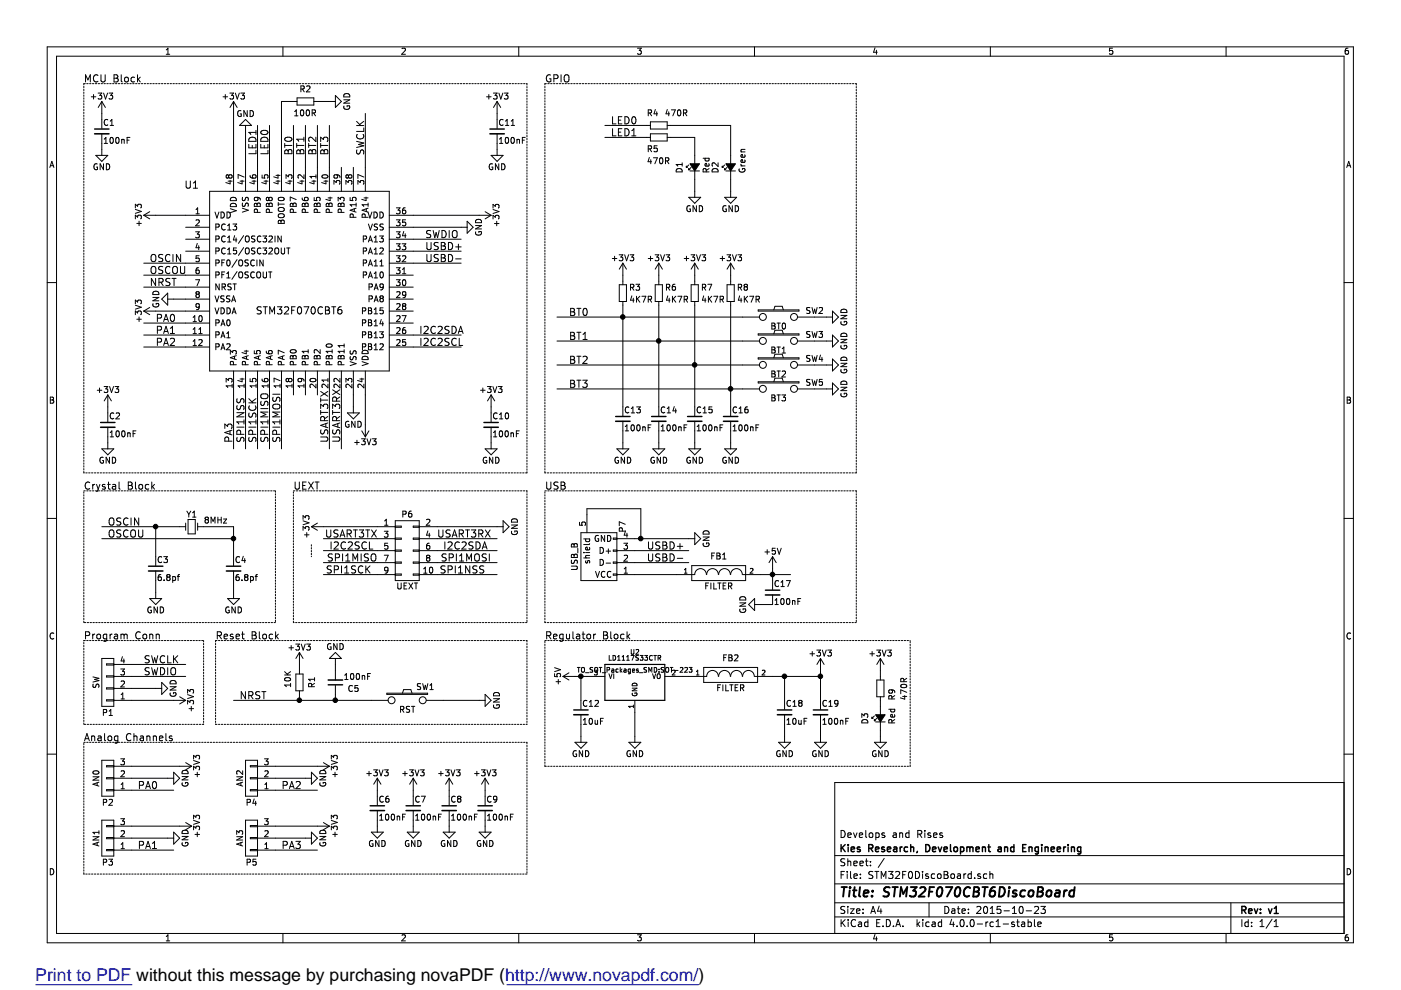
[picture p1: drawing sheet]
EESchema Schematic File Version 2
LIBS:power
LIBS:device
LIBS:transistors
LIBS:conn
LIBS:linear
LIBS:regul
LIBS:74xx
LIBS:cmos4000
LIBS:adc-dac
LIBS:memory
LIBS:xilinx
LIBS:microcontrollers
LIBS:dsp
LIBS:microchip
LIBS:analog_switches
LIBS:motorola
LIBS:texas
LIBS:intel
LIBS:audio
LIBS:interface
LIBS:digital-audio
LIBS:philips
LIBS:display
LIBS:cypress
LIBS:siliconi
LIBS:opto
LIBS:atmel
LIBS:contrib
LIBS:valves
LIBS:Crystal
LIBS:IC_Microcontrollers
LIBS:STM32F0DiscoBoard-cache
EELAYER 25 0
EELAYER END
$Descr A4 11693 8268
encoding utf-8
Sheet 1 1
Title "STM32F070CBT6DiscoBoard"
Date "2015-10-23"
Rev "v1"
Comp "Kies Research, Development and Engineering"
Comment1 "Develops and Rises"
Comment2 ""
Comment3 ""
Comment4 ""
$EndDescr
$Comp
L STM32F070CBT6 U1
U 1 1
P 1750 1600
F 0 "U1" H 1600 1650 60  0000 C CNN
F 1 "STM32F070CBT6" H 2500 600 60  0000 C CNN
F 2 "Housings_QFP:LQFP-48_7x7mm_Pitch0.5mm" H 1750 1600 60  0001 C CNN
F 3 "" H 1750 1600 60  0000 C CNN
	1    1750 1600
	1    0    0    -1  
$EndComp
$Comp
L GND #PWR01
U 1 1
P 2950 3400
F 0 "#PWR01" H 2950 3150 50  0001 C CNN
F 1 "GND" H 2950 3250 50  0000 C CNN
F 2 "" H 2950 3400 60  0000 C CNN
F 3 "" H 2950 3400 60  0000 C CNN
	1    2950 3400
	1    0    0    -1  
$EndComp
$Comp
L GND #PWR02
U 1 1
P 1450 2500
F 0 "#PWR02" H 1450 2250 50  0001 C CNN
F 1 "GND" H 1450 2350 50  0000 C CNN
F 2 "" H 1450 2500 60  0000 C CNN
F 3 "" H 1450 2500 60  0000 C CNN
	1    1450 2500
	0    1    1    0   
$EndComp
$Comp
L GND #PWR03
U 1 1
P 2050 1100
F 0 "#PWR03" H 2050 850 50  0001 C CNN
F 1 "GND" H 2050 950 50  0000 C CNN
F 2 "" H 2050 1100 60  0000 C CNN
F 3 "" H 2050 1100 60  0000 C CNN
	1    2050 1100
	-1   0    0    1   
$EndComp
$Comp
L GND #PWR04
U 1 1
P 3850 1900
F 0 "#PWR04" H 3850 1650 50  0001 C CNN
F 1 "GND" H 3850 1750 50  0000 C CNN
F 2 "" H 3850 1900 60  0000 C CNN
F 3 "" H 3850 1900 60  0000 C CNN
	1    3850 1900
	0    -1   -1   0   
$EndComp
$Comp
L +3V3 #PWR05
U 1 1
P 4000 1800
F 0 "#PWR05" H 4000 1650 50  0001 C CNN
F 1 "+3V3" H 4000 1940 50  0000 C CNN
F 2 "" H 4000 1800 60  0000 C CNN
F 3 "" H 4000 1800 60  0000 C CNN
	1    4000 1800
	0    1    1    0   
$EndComp
$Comp
L +3V3 #PWR06
U 1 1
P 1950 950
F 0 "#PWR06" H 1950 800 50  0001 C CNN
F 1 "+3V3" H 1950 1090 50  0000 C CNN
F 2 "" H 1950 950 60  0000 C CNN
F 3 "" H 1950 950 60  0000 C CNN
	1    1950 950 
	1    0    0    -1  
$EndComp
$Comp
L +3V3 #PWR07
U 1 1
P 1300 2600
F 0 "#PWR07" H 1300 2450 50  0001 C CNN
F 1 "+3V3" H 1300 2740 50  0000 C CNN
F 2 "" H 1300 2600 60  0000 C CNN
F 3 "" H 1300 2600 60  0000 C CNN
	1    1300 2600
	0    -1   -1   0   
$EndComp
$Comp
L +3V3 #PWR08
U 1 1
P 3050 3550
F 0 "#PWR08" H 3050 3400 50  0001 C CNN
F 1 "+3V3" H 3050 3690 50  0000 C CNN
F 2 "" H 3050 3550 60  0000 C CNN
F 3 "" H 3050 3550 60  0000 C CNN
	1    3050 3550
	-1   0    0    1   
$EndComp
$Comp
L +3V3 #PWR09
U 1 1
P 1300 1800
F 0 "#PWR09" H 1300 1650 50  0001 C CNN
F 1 "+3V3" H 1300 1940 50  0000 C CNN
F 2 "" H 1300 1800 60  0000 C CNN
F 3 "" H 1300 1800 60  0000 C CNN
	1    1300 1800
	0    -1   -1   0   
$EndComp
Text Notes 700  700  0    60   ~ 0
MCU Block
Text Label 3550 2200 0    60   ~ 0
USBD-
Text Label 3550 2100 0    60   ~ 0
USBD+
Text Label 1250 2200 0    60   ~ 0
OSCIN
Text Label 1250 2300 0    60   ~ 0
OSCOU
Text Label 900  4400 0    60   ~ 0
OSCIN
Text Label 900  4500 0    60   ~ 0
OSCOU
$Comp
L C_Small C3
U 1 1
P 1300 4750
F 0 "C3" H 1310 4820 50  0000 L CNN
F 1 "6.8pf" H 1310 4670 50  0000 L CNN
F 2 "Capacitors_SMD:C_0603" H 1300 4750 60  0001 C CNN
F 3 "" H 1300 4750 60  0000 C CNN
	1    1300 4750
	1    0    0    -1  
$EndComp
$Comp
L C_Small C4
U 1 1
P 1950 4750
F 0 "C4" H 1960 4820 50  0000 L CNN
F 1 "6.8pf" H 1960 4670 50  0000 L CNN
F 2 "Capacitors_SMD:C_0603" H 1950 4750 60  0001 C CNN
F 3 "" H 1950 4750 60  0000 C CNN
	1    1950 4750
	1    0    0    -1  
$EndComp
$Comp
L GND #PWR010
U 1 1
P 1300 4950
F 0 "#PWR010" H 1300 4700 50  0001 C CNN
F 1 "GND" H 1300 4800 50  0000 C CNN
F 2 "" H 1300 4950 60  0000 C CNN
F 3 "" H 1300 4950 60  0000 C CNN
	1    1300 4950
	1    0    0    -1  
$EndComp
$Comp
L GND #PWR011
U 1 1
P 1950 4950
F 0 "#PWR011" H 1950 4700 50  0001 C CNN
F 1 "GND" H 1950 4800 50  0000 C CNN
F 2 "" H 1950 4950 60  0000 C CNN
F 3 "" H 1950 4950 60  0000 C CNN
	1    1950 4950
	1    0    0    -1  
$EndComp
Text Notes 700  4100 0    60   ~ 0
Crystal Block
$Comp
L R_Small R2
U 1 1
P 2550 850
F 0 "R2" V 2450 800 50  0000 L CNN
F 1 "100R" V 2650 750 50  0000 L CNN
F 2 "Resistors_SMD:R_0603" H 2550 850 60  0001 C CNN
F 3 "" H 2550 850 60  0000 C CNN
	1    2550 850 
	0    1    1    0   
$EndComp
$Comp
L GND #PWR012
U 1 1
P 2750 850
F 0 "#PWR012" H 2750 600 50  0001 C CNN
F 1 "GND" H 2750 700 50  0000 C CNN
F 2 "" H 2750 850 60  0000 C CNN
F 3 "" H 2750 850 60  0000 C CNN
	1    2750 850 
	0    -1   -1   0   
$EndComp
Text Label 3550 2000 0    60   ~ 0
SWDIO
Text Label 3050 1300 1    60   ~ 0
SWCLK
$Comp
L CONN_02X05 P6
U 1 1
P 3400 4600
F 0 "P6" H 3400 4900 50  0000 C CNN
F 1 "UEXT" H 3400 4300 50  0000 C CNN
F 2 "Pin_Headers:Pin_Header_Straight_2x05" H 3400 3400 60  0001 C CNN
F 3 "" H 3400 3400 60  0000 C CNN
	1    3400 4600
	1    0    0    -1  
$EndComp
$Comp
L +3V3 #PWR013
U 1 1
P 2700 4400
F 0 "#PWR013" H 2700 4250 50  0001 C CNN
F 1 "+3V3" H 2700 4540 50  0000 C CNN
F 2 "" H 2700 4400 60  0000 C CNN
F 3 "" H 2700 4400 60  0000 C CNN
	1    2700 4400
	0    -1   -1   0   
$EndComp
Text Notes 2450 4100 0    60   ~ 0
UEXT
$Comp
L GND #PWR014
U 1 1
P 4150 4400
F 0 "#PWR014" H 4150 4150 50  0001 C CNN
F 1 "GND" H 4150 4250 50  0000 C CNN
F 2 "" H 4150 4400 60  0000 C CNN
F 3 "" H 4150 4400 60  0000 C CNN
	1    4150 4400
	0    -1   -1   0   
$EndComp
Text Notes 700  5350 0    60   ~ 0
Program Conn
$Comp
L CONN_01X04 P1
U 1 1
P 900 5700
F 0 "P1" H 900 5950 50  0000 C CNN
F 1 "SW" V 1000 5700 50  0000 C CNN
F 2 "Pin_Headers:Pin_Header_Straight_1x04" H 900 5700 60  0001 C CNN
F 3 "" H 900 5700 60  0000 C CNN
	1    900  5700
	-1   0    0    1   
$EndComp
$Comp
L GND #PWR015
U 1 1
P 1300 5750
F 0 "#PWR015" H 1300 5500 50  0001 C CNN
F 1 "GND" H 1300 5600 50  0000 C CNN
F 2 "" H 1300 5750 60  0000 C CNN
F 3 "" H 1300 5750 60  0000 C CNN
	1    1300 5750
	0    -1   -1   0   
$EndComp
$Comp
L +3V3 #PWR016
U 1 1
P 1450 5850
F 0 "#PWR016" H 1450 5700 50  0001 C CNN
F 1 "+3V3" H 1450 5990 50  0000 C CNN
F 2 "" H 1450 5850 60  0000 C CNN
F 3 "" H 1450 5850 60  0000 C CNN
	1    1450 5850
	0    1    1    0   
$EndComp
Text Label 1200 5650 0    60   ~ 0
SWDIO
Text Label 1200 5550 0    60   ~ 0
SWCLK
Text Label 3500 2800 0    60   ~ 0
I2C2SDA
Text Label 3500 2900 0    60   ~ 0
I2C2SCL
Text Label 2850 3700 1    60   ~ 0
USART3RX
Text Label 2750 3700 1    60   ~ 0
USART3TX
Text Label 2350 3700 1    60   ~ 0
SPI1MOSI
Text Label 2250 3700 1    60   ~ 0
SPI1MISO
Text Label 2150 3700 1    60   ~ 0
SPI1SCK
Text Label 2050 3700 1    60   ~ 0
SPI1NSS
Text Label 3150 4500 2    60   ~ 0
USART3TX
Text Label 4100 4500 2    60   ~ 0
USART3RX
Text Label 2750 4600 0    60   ~ 0
I2C2SCL
Text Label 3700 4600 0    60   ~ 0
I2C2SDA
Text Label 3150 4700 2    60   ~ 0
SPI1MISO
Text Label 4100 4700 2    60   ~ 0
SPI1MOSI
Text Label 3100 4800 2    60   ~ 0
SPI1SCK
Text Label 4050 4800 2    60   ~ 0
SPI1NSS
Text Label 1250 2400 0    60   ~ 0
NRST
Text Notes 1800 5350 0    60   ~ 0
Reset Block
$Comp
L R_Small R1
U 1 1
P 2500 5700
F 0 "R1" V 2400 5650 50  0000 L CNN
F 1 "10K" V 2600 5600 50  0000 L CNN
F 2 "Resistors_SMD:R_0603" H 2500 5700 60  0001 C CNN
F 3 "" H 2500 5700 60  0000 C CNN
	1    2500 5700
	-1   0    0    1   
$EndComp
$Comp
L +3V3 #PWR017
U 1 1
P 2500 5550
F 0 "#PWR017" H 2500 5400 50  0001 C CNN
F 1 "+3V3" H 2500 5690 50  0000 C CNN
F 2 "" H 2500 5550 60  0000 C CNN
F 3 "" H 2500 5550 60  0000 C CNN
	1    2500 5550
	1    0    0    -1  
$EndComp
$Comp
L C_Small C5
U 1 1
P 2800 5700
F 0 "C5" H 2600 5750 50  0000 L CNN
F 1 "100nF" H 2500 5650 50  0000 L CNN
F 2 "Capacitors_SMD:C_0603" H 2800 5700 60  0001 C CNN
F 3 "" H 2800 5700 60  0000 C CNN
	1    2800 5700
	-1   0    0    1   
$EndComp
$Comp
L GND #PWR018
U 1 1
P 2800 5550
F 0 "#PWR018" H 2800 5300 50  0001 C CNN
F 1 "GND" H 2800 5400 50  0000 C CNN
F 2 "" H 2800 5550 60  0000 C CNN
F 3 "" H 2800 5550 60  0000 C CNN
	1    2800 5550
	-1   0    0    1   
$EndComp
$Comp
L SW_PUSH SW1
U 1 1
P 3400 5850
F 0 "SW1" H 3550 5960 50  0000 C CNN
F 1 "RST" H 3400 5770 50  0000 C CNN
F 2 "Buttons_Switches_SMD:SW_SPST_EVQP7C" H 3400 5850 60  0001 C CNN
F 3 "" H 3400 5850 60  0000 C CNN
	1    3400 5850
	1    0    0    -1  
$EndComp
$Comp
L GND #PWR019
U 1 1
P 4000 5850
F 0 "#PWR019" H 4000 5600 50  0001 C CNN
F 1 "GND" H 4000 5700 50  0000 C CNN
F 2 "" H 4000 5850 60  0000 C CNN
F 3 "" H 4000 5850 60  0000 C CNN
	1    4000 5850
	0    -1   -1   0   
$EndComp
Text Label 1300 2700 0    60   ~ 0
PA0
Text Label 1300 2800 0    60   ~ 0
PA1
Text Label 1300 2900 0    60   ~ 0
PA2
Text Label 1950 3700 1    60   ~ 0
PA3
Text Notes 700  6200 0    60   ~ 0
Analog Channels
$Comp
L CONN_01X03 P2
U 1 1
P 900 6500
F 0 "P2" H 900 6700 50  0000 C CNN
F 1 "AN0" V 1000 6500 50  0000 C CNN
F 2 "Pin_Headers:Pin_Header_Straight_1x03" H 900 6500 60  0001 C CNN
F 3 "" H 900 6500 60  0000 C CNN
	1    900  6500
	-1   0    0    1   
$EndComp
$Comp
L CONN_01X03 P3
U 1 1
P 900 7000
F 0 "P3" H 900 7200 50  0000 C CNN
F 1 "AN1" V 1000 7000 50  0000 C CNN
F 2 "Pin_Headers:Pin_Header_Straight_1x03" H 900 7000 60  0001 C CNN
F 3 "" H 900 7000 60  0000 C CNN
	1    900  7000
	-1   0    0    1   
$EndComp
$Comp
L CONN_01X03 P4
U 1 1
P 2100 6500
F 0 "P4" H 2100 6700 50  0000 C CNN
F 1 "AN2" V 2200 6500 50  0000 C CNN
F 2 "Pin_Headers:Pin_Header_Straight_1x03" H 2100 6500 60  0001 C CNN
F 3 "" H 2100 6500 60  0000 C CNN
	1    2100 6500
	-1   0    0    1   
$EndComp
$Comp
L CONN_01X03 P5
U 1 1
P 2100 7000
F 0 "P5" H 2100 7200 50  0000 C CNN
F 1 "AN3" V 2200 7000 50  0000 C CNN
F 2 "Pin_Headers:Pin_Header_Straight_1x03" H 2100 7000 60  0001 C CNN
F 3 "" H 2100 7000 60  0000 C CNN
	1    2100 7000
	-1   0    0    1   
$EndComp
$Comp
L GND #PWR020
U 1 1
P 1400 6500
F 0 "#PWR020" H 1400 6250 50  0001 C CNN
F 1 "GND" H 1400 6350 50  0000 C CNN
F 2 "" H 1400 6500 60  0000 C CNN
F 3 "" H 1400 6500 60  0000 C CNN
	1    1400 6500
	0    -1   -1   0   
$EndComp
$Comp
L GND #PWR021
U 1 1
P 1400 7000
F 0 "#PWR021" H 1400 6750 50  0001 C CNN
F 1 "GND" H 1400 6850 50  0000 C CNN
F 2 "" H 1400 7000 60  0000 C CNN
F 3 "" H 1400 7000 60  0000 C CNN
	1    1400 7000
	0    -1   -1   0   
$EndComp
$Comp
L GND #PWR022
U 1 1
P 2550 6500
F 0 "#PWR022" H 2550 6250 50  0001 C CNN
F 1 "GND" H 2550 6350 50  0000 C CNN
F 2 "" H 2550 6500 60  0000 C CNN
F 3 "" H 2550 6500 60  0000 C CNN
	1    2550 6500
	0    -1   -1   0   
$EndComp
$Comp
L GND #PWR023
U 1 1
P 2550 7000
F 0 "#PWR023" H 2550 6750 50  0001 C CNN
F 1 "GND" H 2550 6850 50  0000 C CNN
F 2 "" H 2550 7000 60  0000 C CNN
F 3 "" H 2550 7000 60  0000 C CNN
	1    2550 7000
	0    -1   -1   0   
$EndComp
$Comp
L +3V3 #PWR024
U 1 1
P 1500 6400
F 0 "#PWR024" H 1500 6250 50  0001 C CNN
F 1 "+3V3" H 1500 6540 50  0000 C CNN
F 2 "" H 1500 6400 60  0000 C CNN
F 3 "" H 1500 6400 60  0000 C CNN
	1    1500 6400
	0    1    1    0   
$EndComp
$Comp
L +3V3 #PWR025
U 1 1
P 2650 6400
F 0 "#PWR025" H 2650 6250 50  0001 C CNN
F 1 "+3V3" H 2650 6540 50  0000 C CNN
F 2 "" H 2650 6400 60  0000 C CNN
F 3 "" H 2650 6400 60  0000 C CNN
	1    2650 6400
	0    1    1    0   
$EndComp
$Comp
L +3V3 #PWR026
U 1 1
P 1500 6900
F 0 "#PWR026" H 1500 6750 50  0001 C CNN
F 1 "+3V3" H 1500 7040 50  0000 C CNN
F 2 "" H 1500 6900 60  0000 C CNN
F 3 "" H 1500 6900 60  0000 C CNN
	1    1500 6900
	0    1    1    0   
$EndComp
$Comp
L +3V3 #PWR027
U 1 1
P 2650 6900
F 0 "#PWR027" H 2650 6750 50  0001 C CNN
F 1 "+3V3" H 2650 7040 50  0000 C CNN
F 2 "" H 2650 6900 60  0000 C CNN
F 3 "" H 2650 6900 60  0000 C CNN
	1    2650 6900
	0    1    1    0   
$EndComp
Text Label 1150 6600 0    60   ~ 0
PA0
Text Label 1150 7100 0    60   ~ 0
PA1
Text Label 2350 6600 0    60   ~ 0
PA2
Text Label 2350 7100 0    60   ~ 0
PA3
$Comp
L +3V3 #PWR028
U 1 1
P 3150 6600
F 0 "#PWR028" H 3150 6450 50  0001 C CNN
F 1 "+3V3" H 3150 6740 50  0000 C CNN
F 2 "" H 3150 6600 60  0000 C CNN
F 3 "" H 3150 6600 60  0000 C CNN
	1    3150 6600
	1    0    0    -1  
$EndComp
$Comp
L GND #PWR029
U 1 1
P 3150 6900
F 0 "#PWR029" H 3150 6650 50  0001 C CNN
F 1 "GND" H 3150 6750 50  0000 C CNN
F 2 "" H 3150 6900 60  0000 C CNN
F 3 "" H 3150 6900 60  0000 C CNN
	1    3150 6900
	1    0    0    -1  
$EndComp
$Comp
L C_Small C6
U 1 1
P 3150 6750
F 0 "C6" H 3160 6820 50  0000 L CNN
F 1 "100nF" H 3160 6670 50  0000 L CNN
F 2 "Capacitors_SMD:C_0603" H 3150 6750 60  0001 C CNN
F 3 "" H 3150 6750 60  0000 C CNN
	1    3150 6750
	1    0    0    -1  
$EndComp
$Comp
L +3V3 #PWR030
U 1 1
P 3450 6600
F 0 "#PWR030" H 3450 6450 50  0001 C CNN
F 1 "+3V3" H 3450 6740 50  0000 C CNN
F 2 "" H 3450 6600 60  0000 C CNN
F 3 "" H 3450 6600 60  0000 C CNN
	1    3450 6600
	1    0    0    -1  
$EndComp
$Comp
L GND #PWR031
U 1 1
P 3450 6900
F 0 "#PWR031" H 3450 6650 50  0001 C CNN
F 1 "GND" H 3450 6750 50  0000 C CNN
F 2 "" H 3450 6900 60  0000 C CNN
F 3 "" H 3450 6900 60  0000 C CNN
	1    3450 6900
	1    0    0    -1  
$EndComp
$Comp
L C_Small C7
U 1 1
P 3450 6750
F 0 "C7" H 3460 6820 50  0000 L CNN
F 1 "100nF" H 3460 6670 50  0000 L CNN
F 2 "Capacitors_SMD:C_0603" H 3450 6750 60  0001 C CNN
F 3 "" H 3450 6750 60  0000 C CNN
	1    3450 6750
	1    0    0    -1  
$EndComp
$Comp
L +3V3 #PWR032
U 1 1
P 3750 6600
F 0 "#PWR032" H 3750 6450 50  0001 C CNN
F 1 "+3V3" H 3750 6740 50  0000 C CNN
F 2 "" H 3750 6600 60  0000 C CNN
F 3 "" H 3750 6600 60  0000 C CNN
	1    3750 6600
	1    0    0    -1  
$EndComp
$Comp
L GND #PWR033
U 1 1
P 3750 6900
F 0 "#PWR033" H 3750 6650 50  0001 C CNN
F 1 "GND" H 3750 6750 50  0000 C CNN
F 2 "" H 3750 6900 60  0000 C CNN
F 3 "" H 3750 6900 60  0000 C CNN
	1    3750 6900
	1    0    0    -1  
$EndComp
$Comp
L C_Small C8
U 1 1
P 3750 6750
F 0 "C8" H 3760 6820 50  0000 L CNN
F 1 "100nF" H 3760 6670 50  0000 L CNN
F 2 "Capacitors_SMD:C_0603" H 3750 6750 60  0001 C CNN
F 3 "" H 3750 6750 60  0000 C CNN
	1    3750 6750
	1    0    0    -1  
$EndComp
$Comp
L +3V3 #PWR034
U 1 1
P 4050 6600
F 0 "#PWR034" H 4050 6450 50  0001 C CNN
F 1 "+3V3" H 4050 6740 50  0000 C CNN
F 2 "" H 4050 6600 60  0000 C CNN
F 3 "" H 4050 6600 60  0000 C CNN
	1    4050 6600
	1    0    0    -1  
$EndComp
$Comp
L GND #PWR035
U 1 1
P 4050 6900
F 0 "#PWR035" H 4050 6650 50  0001 C CNN
F 1 "GND" H 4050 6750 50  0000 C CNN
F 2 "" H 4050 6900 60  0000 C CNN
F 3 "" H 4050 6900 60  0000 C CNN
	1    4050 6900
	1    0    0    -1  
$EndComp
$Comp
L C_Small C9
U 1 1
P 4050 6750
F 0 "C9" H 4060 6820 50  0000 L CNN
F 1 "100nF" H 4060 6670 50  0000 L CNN
F 2 "Capacitors_SMD:C_0603" H 4050 6750 60  0001 C CNN
F 3 "" H 4050 6750 60  0000 C CNN
	1    4050 6750
	1    0    0    -1  
$EndComp
$Comp
L +3V3 #PWR036
U 1 1
P 4100 3400
F 0 "#PWR036" H 4100 3250 50  0001 C CNN
F 1 "+3V3" H 4100 3540 50  0000 C CNN
F 2 "" H 4100 3400 60  0000 C CNN
F 3 "" H 4100 3400 60  0000 C CNN
	1    4100 3400
	1    0    0    -1  
$EndComp
$Comp
L GND #PWR037
U 1 1
P 4100 3700
F 0 "#PWR037" H 4100 3450 50  0001 C CNN
F 1 "GND" H 4100 3550 50  0000 C CNN
F 2 "" H 4100 3700 60  0000 C CNN
F 3 "" H 4100 3700 60  0000 C CNN
	1    4100 3700
	1    0    0    -1  
$EndComp
$Comp
L C_Small C10
U 1 1
P 4100 3550
F 0 "C10" H 4110 3620 50  0000 L CNN
F 1 "100nF" H 4110 3470 50  0000 L CNN
F 2 "Capacitors_SMD:C_0603" H 4100 3550 60  0001 C CNN
F 3 "" H 4100 3550 60  0000 C CNN
	1    4100 3550
	1    0    0    -1  
$EndComp
$Comp
L +3V3 #PWR038
U 1 1
P 900 3400
F 0 "#PWR038" H 900 3250 50  0001 C CNN
F 1 "+3V3" H 900 3540 50  0000 C CNN
F 2 "" H 900 3400 60  0000 C CNN
F 3 "" H 900 3400 60  0000 C CNN
	1    900  3400
	1    0    0    -1  
$EndComp
$Comp
L GND #PWR039
U 1 1
P 900 3700
F 0 "#PWR039" H 900 3450 50  0001 C CNN
F 1 "GND" H 900 3550 50  0000 C CNN
F 2 "" H 900 3700 60  0000 C CNN
F 3 "" H 900 3700 60  0000 C CNN
	1    900  3700
	1    0    0    -1  
$EndComp
$Comp
L C_Small C2
U 1 1
P 900 3550
F 0 "C2" H 910 3620 50  0000 L CNN
F 1 "100nF" H 910 3470 50  0000 L CNN
F 2 "Capacitors_SMD:C_0603" H 900 3550 60  0001 C CNN
F 3 "" H 900 3550 60  0000 C CNN
	1    900  3550
	1    0    0    -1  
$EndComp
$Comp
L +3V3 #PWR040
U 1 1
P 850 950
F 0 "#PWR040" H 850 800 50  0001 C CNN
F 1 "+3V3" H 850 1090 50  0000 C CNN
F 2 "" H 850 950 60  0000 C CNN
F 3 "" H 850 950 60  0000 C CNN
	1    850  950 
	1    0    0    -1  
$EndComp
$Comp
L GND #PWR041
U 1 1
P 850 1250
F 0 "#PWR041" H 850 1000 50  0001 C CNN
F 1 "GND" H 850 1100 50  0000 C CNN
F 2 "" H 850 1250 60  0000 C CNN
F 3 "" H 850 1250 60  0000 C CNN
	1    850  1250
	1    0    0    -1  
$EndComp
$Comp
L C_Small C1
U 1 1
P 850 1100
F 0 "C1" H 860 1170 50  0000 L CNN
F 1 "100nF" H 860 1020 50  0000 L CNN
F 2 "Capacitors_SMD:C_0603" H 850 1100 60  0001 C CNN
F 3 "" H 850 1100 60  0000 C CNN
	1    850  1100
	1    0    0    -1  
$EndComp
$Comp
L +3V3 #PWR042
U 1 1
P 4150 950
F 0 "#PWR042" H 4150 800 50  0001 C CNN
F 1 "+3V3" H 4150 1090 50  0000 C CNN
F 2 "" H 4150 950 60  0000 C CNN
F 3 "" H 4150 950 60  0000 C CNN
	1    4150 950 
	1    0    0    -1  
$EndComp
$Comp
L GND #PWR043
U 1 1
P 4150 1250
F 0 "#PWR043" H 4150 1000 50  0001 C CNN
F 1 "GND" H 4150 1100 50  0000 C CNN
F 2 "" H 4150 1250 60  0000 C CNN
F 3 "" H 4150 1250 60  0000 C CNN
	1    4150 1250
	1    0    0    -1  
$EndComp
$Comp
L C_Small C11
U 1 1
P 4150 1100
F 0 "C11" H 4160 1170 50  0000 L CNN
F 1 "100nF" H 4160 1020 50  0000 L CNN
F 2 "Capacitors_SMD:C_0603" H 4150 1100 60  0001 C CNN
F 3 "" H 4150 1100 60  0000 C CNN
	1    4150 1100
	1    0    0    -1  
$EndComp
Text Label 2250 1300 1    60   ~ 0
LED0
Text Label 2150 1300 1    60   ~ 0
LED1
Text Label 2450 1300 1    60   ~ 0
BT0
Text Label 2550 1300 1    60   ~ 0
BT1
Text Label 2650 1300 1    60   ~ 0
BT2
Text Label 2750 1300 1    60   ~ 0
BT3
Text Notes 4550 700  0    60   ~ 0
GPIO
Text Label 5100 1050 0    60   ~ 0
LED0
Text Label 5100 1150 0    60   ~ 0
LED1
$Comp
L R_Small R4
U 1 1
P 5500 1050
F 0 "R4" V 5400 950 50  0000 L CNN
F 1 "470R" V 5400 1100 50  0000 L CNN
F 2 "Resistors_SMD:R_0603" H 5500 1050 60  0001 C CNN
F 3 "" H 5500 1050 60  0000 C CNN
	1    5500 1050
	0    1    1    0   
$EndComp
$Comp
L R_Small R5
U 1 1
P 5500 1150
F 0 "R5" V 5600 1050 50  0000 L CNN
F 1 "470R" V 5700 1050 50  0000 L CNN
F 2 "Resistors_SMD:R_0603" H 5500 1150 60  0001 C CNN
F 3 "" H 5500 1150 60  0000 C CNN
	1    5500 1150
	0    1    1    0   
$EndComp
Wire Wire Line
	3450 1900 3850 1900
Wire Wire Line
	2050 1100 2050 1400
Wire Wire Line
	1450 2500 1550 2500
Wire Wire Line
	2950 3400 2950 3300
Wire Wire Line
	1300 1800 1550 1800
Wire Wire Line
	1950 950  1950 1400
Wire Wire Line
	3450 1800 4000 1800
Wire Wire Line
	3050 3300 3050 3550
Wire Wire Line
	3450 2200 3850 2200
Wire Wire Line
	3450 2100 3850 2100
Wire Wire Line
	1550 2200 1200 2200
Wire Wire Line
	1550 2300 1200 2300
Wire Wire Line
	1300 2600 1550 2600
Wire Wire Line
	850  4400 1500 4400
Wire Wire Line
	850  4500 1950 4500
Wire Wire Line
	1300 4650 1300 4400
Connection ~ 1300 4400
Wire Wire Line
	1950 4400 1950 4650
Wire Wire Line
	1700 4400 1950 4400
Connection ~ 1950 4500
Wire Wire Line
	1300 4850 1300 4950
Wire Wire Line
	1950 4850 1950 4950
Wire Notes Line
	700  4100 2300 4100
Wire Notes Line
	2300 4100 2300 5200
Wire Notes Line
	2300 5200 700  5200
Wire Notes Line
	700  5200 700  4100
Wire Wire Line
	2350 850  2350 1400
Wire Wire Line
	3450 2000 3850 2000
Wire Wire Line
	3050 950  3050 1400
Wire Notes Line
	700  700  4400 700 
Wire Notes Line
	4400 700  4400 3950
Wire Notes Line
	4400 3950 700  3950
Wire Notes Line
	700  3950 700  700 
Wire Wire Line
	2350 850  2450 850 
Wire Wire Line
	2650 850  2750 850 
Wire Notes Line
	2450 4100 4400 4100
Wire Notes Line
	4400 4100 4400 5200
Wire Notes Line
	4400 5200 2450 5200
Wire Notes Line
	2450 5200 2450 4100
Wire Wire Line
	2700 4400 3150 4400
Wire Wire Line
	3650 4400 4150 4400
Wire Wire Line
	3150 4500 2700 4500
Wire Wire Line
	3150 4600 2700 4600
Wire Wire Line
	2700 4700 3150 4700
Wire Wire Line
	3150 4800 2700 4800
Wire Wire Line
	3650 4700 4150 4700
Wire Wire Line
	3650 4600 4150 4600
Wire Wire Line
	3650 4500 4150 4500
Wire Wire Line
	3650 4800 4150 4800
Wire Notes Line
	2600 4550 2600 4650
Wire Notes Line
	700  5350 1700 5350
Wire Notes Line
	1700 5350 1700 6050
Wire Notes Line
	1700 6050 700  6050
Wire Notes Line
	700  6050 700  5350
Wire Wire Line
	1100 5750 1300 5750
Wire Wire Line
	1100 5850 1450 5850
Wire Wire Line
	1100 5650 1550 5650
Wire Wire Line
	1100 5550 1550 5550
Wire Wire Line
	3450 2800 3850 2800
Wire Wire Line
	3450 2900 3850 2900
Wire Wire Line
	2050 3300 2050 3750
Wire Wire Line
	2150 3300 2150 3750
Wire Wire Line
	2250 3300 2250 3750
Wire Wire Line
	2350 3300 2350 3750
Wire Wire Line
	2850 3300 2850 3750
Wire Wire Line
	2750 3300 2750 3750
Wire Wire Line
	1200 2400 1550 2400
Wire Notes Line
	1800 5350 1800 6050
Wire Notes Line
	1800 6050 4400 6050
Wire Notes Line
	1800 5350 4400 5350
Wire Wire Line
	2500 5550 2500 5600
Wire Wire Line
	1950 5850 3100 5850
Wire Wire Line
	2500 5850 2500 5800
Wire Wire Line
	2800 5550 2800 5600
Wire Wire Line
	2800 5850 2800 5800
Connection ~ 2500 5850
Connection ~ 2800 5850
Wire Wire Line
	3700 5850 4000 5850
Wire Notes Line
	4400 5350 4400 6050
Wire Wire Line
	1550 2700 1200 2700
Wire Wire Line
	1550 2800 1200 2800
Wire Wire Line
	1550 2900 1200 2900
Wire Wire Line
	1950 3300 1950 3750
Wire Wire Line
	1100 6400 1500 6400
Wire Wire Line
	2300 6400 2650 6400
Wire Wire Line
	2300 6500 2550 6500
Wire Wire Line
	1100 6500 1400 6500
Wire Wire Line
	1100 7000 1400 7000
Wire Wire Line
	1100 6900 1500 6900
Wire Wire Line
	2300 6900 2650 6900
Wire Wire Line
	2300 7000 2550 7000
Wire Wire Line
	1100 6600 1450 6600
Wire Wire Line
	1100 7100 1450 7100
Wire Wire Line
	2300 6600 2650 6600
Wire Wire Line
	2300 7100 2650 7100
Wire Wire Line
	3150 6600 3150 6650
Wire Wire Line
	3150 6900 3150 6850
Wire Wire Line
	3450 6600 3450 6650
Wire Wire Line
	3450 6900 3450 6850
Wire Wire Line
	3750 6600 3750 6650
Wire Wire Line
	3750 6900 3750 6850
Wire Wire Line
	4050 6600 4050 6650
Wire Wire Line
	4050 6900 4050 6850
Wire Notes Line
	700  6200 4400 6200
Wire Notes Line
	4400 6200 4400 7300
Wire Notes Line
	4400 7300 700  7300
Wire Notes Line
	700  7300 700  6200
Wire Wire Line
	4100 3400 4100 3450
Wire Wire Line
	4100 3700 4100 3650
Wire Wire Line
	900  3400 900  3450
Wire Wire Line
	900  3700 900  3650
Wire Wire Line
	850  950  850  1000
Wire Wire Line
	850  1250 850  1200
Wire Wire Line
	4150 950  4150 1000
Wire Wire Line
	4150 1250 4150 1200
Wire Wire Line
	2150 1400 2150 1050
Wire Wire Line
	2250 1400 2250 1050
Wire Wire Line
	2450 1400 2450 1050
Wire Wire Line
	2550 1400 2550 1050
Wire Wire Line
	2650 1400 2650 1050
Wire Wire Line
	2750 1400 2750 1050
Wire Wire Line
	5050 1050 5400 1050
Wire Wire Line
	5050 1150 5400 1150
$Comp
L Led_Small D1
U 1 1
P 5800 1400
F 0 "D1" H 5750 1525 50  0000 L CNN
F 1 "Red" H 5750 1300 50  0000 L CNN
F 2 "LEDs:LED-0805" V 5800 1400 60  0001 C CNN
F 3 "" V 5800 1400 60  0000 C CNN
	1    5800 1400
	0    -1   -1   0   
$EndComp
$Comp
L Led_Small D2
U 1 1
P 6100 1400
F 0 "D2" H 6050 1525 50  0000 L CNN
F 1 "Green" H 6050 1300 50  0000 L CNN
F 2 "LEDs:LED-0805" V 6100 1400 60  0001 C CNN
F 3 "" V 6100 1400 60  0000 C CNN
	1    6100 1400
	0    -1   -1   0   
$EndComp
Wire Wire Line
	5600 1150 5800 1150
Wire Wire Line
	5800 1150 5800 1300
Wire Wire Line
	5600 1050 6100 1050
Wire Wire Line
	6100 1050 6100 1300
$Comp
L GND #PWR044
U 1 1
P 5800 1600
F 0 "#PWR044" H 5800 1350 50  0001 C CNN
F 1 "GND" H 5800 1450 50  0000 C CNN
F 2 "" H 5800 1600 60  0000 C CNN
F 3 "" H 5800 1600 60  0000 C CNN
	1    5800 1600
	1    0    0    -1  
$EndComp
$Comp
L GND #PWR045
U 1 1
P 6100 1600
F 0 "#PWR045" H 6100 1350 50  0001 C CNN
F 1 "GND" H 6100 1450 50  0000 C CNN
F 2 "" H 6100 1600 60  0000 C CNN
F 3 "" H 6100 1600 60  0000 C CNN
	1    6100 1600
	1    0    0    -1  
$EndComp
Wire Wire Line
	6100 1600 6100 1500
Wire Wire Line
	5800 1600 5800 1500
$Comp
L SW_PUSH SW2
U 1 1
P 6500 2650
F 0 "SW2" H 6800 2700 50  0000 C CNN
F 1 "BT0" H 6500 2570 50  0000 C CNN
F 2 "Buttons_Switches_SMD:SW_SPST_EVQP7C" H 6500 2650 60  0001 C CNN
F 3 "" H 6500 2650 60  0000 C CNN
	1    6500 2650
	1    0    0    -1  
$EndComp
$Comp
L SW_PUSH SW3
U 1 1
P 6500 2850
F 0 "SW3" H 6800 2900 50  0000 C CNN
F 1 "BT1" H 6500 2770 50  0000 C CNN
F 2 "Buttons_Switches_SMD:SW_SPST_EVQP7C" H 6500 2850 60  0001 C CNN
F 3 "" H 6500 2850 60  0000 C CNN
	1    6500 2850
	1    0    0    -1  
$EndComp
$Comp
L SW_PUSH SW4
U 1 1
P 6500 3050
F 0 "SW4" H 6800 3100 50  0000 C CNN
F 1 "BT2" H 6500 2970 50  0000 C CNN
F 2 "Buttons_Switches_SMD:SW_SPST_EVQP7C" H 6500 3050 60  0001 C CNN
F 3 "" H 6500 3050 60  0000 C CNN
	1    6500 3050
	1    0    0    -1  
$EndComp
$Comp
L SW_PUSH SW5
U 1 1
P 6500 3250
F 0 "SW5" H 6800 3300 50  0000 C CNN
F 1 "BT3" H 6500 3170 50  0000 C CNN
F 2 "Buttons_Switches_SMD:SW_SPST_EVQP7C" H 6500 3250 60  0001 C CNN
F 3 "" H 6500 3250 60  0000 C CNN
	1    6500 3250
	1    0    0    -1  
$EndComp
$Comp
L GND #PWR046
U 1 1
P 6900 2650
F 0 "#PWR046" H 6900 2400 50  0001 C CNN
F 1 "GND" H 6900 2500 50  0000 C CNN
F 2 "" H 6900 2650 60  0000 C CNN
F 3 "" H 6900 2650 60  0000 C CNN
	1    6900 2650
	0    -1   -1   0   
$EndComp
$Comp
L GND #PWR047
U 1 1
P 6900 2850
F 0 "#PWR047" H 6900 2600 50  0001 C CNN
F 1 "GND" H 6900 2700 50  0000 C CNN
F 2 "" H 6900 2850 60  0000 C CNN
F 3 "" H 6900 2850 60  0000 C CNN
	1    6900 2850
	0    -1   -1   0   
$EndComp
$Comp
L GND #PWR048
U 1 1
P 6900 3050
F 0 "#PWR048" H 6900 2800 50  0001 C CNN
F 1 "GND" H 6900 2900 50  0000 C CNN
F 2 "" H 6900 3050 60  0000 C CNN
F 3 "" H 6900 3050 60  0000 C CNN
	1    6900 3050
	0    -1   -1   0   
$EndComp
$Comp
L GND #PWR049
U 1 1
P 6900 3250
F 0 "#PWR049" H 6900 3000 50  0001 C CNN
F 1 "GND" H 6900 3100 50  0000 C CNN
F 2 "" H 6900 3250 60  0000 C CNN
F 3 "" H 6900 3250 60  0000 C CNN
	1    6900 3250
	0    -1   -1   0   
$EndComp
Wire Wire Line
	6800 2650 6900 2650
Wire Wire Line
	6800 2850 6900 2850
Wire Wire Line
	6800 3050 6900 3050
Wire Wire Line
	6800 3250 6900 3250
$Comp
L C_Small C16
U 1 1
P 6100 3500
F 0 "C16" H 6110 3570 50  0000 L CNN
F 1 "100nF" H 6110 3420 50  0000 L CNN
F 2 "Capacitors_SMD:C_0603" H 6100 3500 60  0001 C CNN
F 3 "" H 6100 3500 60  0000 C CNN
	1    6100 3500
	1    0    0    -1  
$EndComp
$Comp
L C_Small C15
U 1 1
P 5800 3500
F 0 "C15" H 5810 3570 50  0000 L CNN
F 1 "100nF" H 5810 3420 50  0000 L CNN
F 2 "Capacitors_SMD:C_0603" H 5800 3500 60  0001 C CNN
F 3 "" H 5800 3500 60  0000 C CNN
	1    5800 3500
	1    0    0    -1  
$EndComp
$Comp
L C_Small C14
U 1 1
P 5500 3500
F 0 "C14" H 5510 3570 50  0000 L CNN
F 1 "100nF" H 5510 3420 50  0000 L CNN
F 2 "Capacitors_SMD:C_0603" H 5500 3500 60  0001 C CNN
F 3 "" H 5500 3500 60  0000 C CNN
	1    5500 3500
	1    0    0    -1  
$EndComp
$Comp
L C_Small C13
U 1 1
P 5200 3500
F 0 "C13" H 5210 3570 50  0000 L CNN
F 1 "100nF" H 5210 3420 50  0000 L CNN
F 2 "Capacitors_SMD:C_0603" H 5200 3500 60  0001 C CNN
F 3 "" H 5200 3500 60  0000 C CNN
	1    5200 3500
	1    0    0    -1  
$EndComp
Wire Wire Line
	4650 3250 6200 3250
Wire Wire Line
	4650 3050 6200 3050
Wire Wire Line
	4650 2850 6200 2850
Wire Wire Line
	4650 2650 6200 2650
Wire Wire Line
	6100 2550 6100 3400
Connection ~ 6100 3250
Wire Wire Line
	5800 2550 5800 3400
Connection ~ 5800 3050
Wire Wire Line
	5200 2550 5200 3400
Connection ~ 5200 2650
Wire Wire Line
	5500 2550 5500 3400
Connection ~ 5500 2850
$Comp
L GND #PWR050
U 1 1
P 5200 3700
F 0 "#PWR050" H 5200 3450 50  0001 C CNN
F 1 "GND" H 5200 3550 50  0000 C CNN
F 2 "" H 5200 3700 60  0000 C CNN
F 3 "" H 5200 3700 60  0000 C CNN
	1    5200 3700
	1    0    0    -1  
$EndComp
$Comp
L GND #PWR051
U 1 1
P 5500 3700
F 0 "#PWR051" H 5500 3450 50  0001 C CNN
F 1 "GND" H 5500 3550 50  0000 C CNN
F 2 "" H 5500 3700 60  0000 C CNN
F 3 "" H 5500 3700 60  0000 C CNN
	1    5500 3700
	1    0    0    -1  
$EndComp
$Comp
L GND #PWR052
U 1 1
P 5800 3700
F 0 "#PWR052" H 5800 3450 50  0001 C CNN
F 1 "GND" H 5800 3550 50  0000 C CNN
F 2 "" H 5800 3700 60  0000 C CNN
F 3 "" H 5800 3700 60  0000 C CNN
	1    5800 3700
	1    0    0    -1  
$EndComp
$Comp
L GND #PWR053
U 1 1
P 6100 3700
F 0 "#PWR053" H 6100 3450 50  0001 C CNN
F 1 "GND" H 6100 3550 50  0000 C CNN
F 2 "" H 6100 3700 60  0000 C CNN
F 3 "" H 6100 3700 60  0000 C CNN
	1    6100 3700
	1    0    0    -1  
$EndComp
Wire Wire Line
	5200 3700 5200 3600
Wire Wire Line
	5500 3700 5500 3600
Wire Wire Line
	5800 3700 5800 3600
Wire Wire Line
	6100 3700 6100 3600
$Comp
L R_Small R3
U 1 1
P 5200 2450
F 0 "R3" H 5050 2400 50  0000 L CNN
F 1 "4K7R" H 4950 2500 50  0000 L CNN
F 2 "Resistors_SMD:R_0603" H 5200 2450 60  0001 C CNN
F 3 "" H 5200 2450 60  0000 C CNN
	1    5200 2450
	-1   0    0    1   
$EndComp
$Comp
L R_Small R6
U 1 1
P 5500 2450
F 0 "R6" H 5350 2400 50  0000 L CNN
F 1 "4K7R" H 5250 2500 50  0000 L CNN
F 2 "Resistors_SMD:R_0603" H 5500 2450 60  0001 C CNN
F 3 "" H 5500 2450 60  0000 C CNN
	1    5500 2450
	-1   0    0    1   
$EndComp
$Comp
L R_Small R7
U 1 1
P 5800 2450
F 0 "R7" H 5650 2400 50  0000 L CNN
F 1 "4K7R" H 5550 2500 50  0000 L CNN
F 2 "Resistors_SMD:R_0603" H 5800 2450 60  0001 C CNN
F 3 "" H 5800 2450 60  0000 C CNN
	1    5800 2450
	-1   0    0    1   
$EndComp
$Comp
L R_Small R8
U 1 1
P 6100 2450
F 0 "R8" H 5950 2400 50  0000 L CNN
F 1 "4K7R" H 5850 2500 50  0000 L CNN
F 2 "Resistors_SMD:R_0603" H 6100 2450 60  0001 C CNN
F 3 "" H 6100 2450 60  0000 C CNN
	1    6100 2450
	-1   0    0    1   
$EndComp
$Comp
L +3V3 #PWR054
U 1 1
P 5200 2300
F 0 "#PWR054" H 5200 2150 50  0001 C CNN
F 1 "+3V3" H 5200 2440 50  0000 C CNN
F 2 "" H 5200 2300 60  0000 C CNN
F 3 "" H 5200 2300 60  0000 C CNN
	1    5200 2300
	1    0    0    -1  
$EndComp
$Comp
L +3V3 #PWR055
U 1 1
P 5500 2300
F 0 "#PWR055" H 5500 2150 50  0001 C CNN
F 1 "+3V3" H 5500 2440 50  0000 C CNN
F 2 "" H 5500 2300 60  0000 C CNN
F 3 "" H 5500 2300 60  0000 C CNN
	1    5500 2300
	1    0    0    -1  
$EndComp
$Comp
L +3V3 #PWR056
U 1 1
P 5800 2300
F 0 "#PWR056" H 5800 2150 50  0001 C CNN
F 1 "+3V3" H 5800 2440 50  0000 C CNN
F 2 "" H 5800 2300 60  0000 C CNN
F 3 "" H 5800 2300 60  0000 C CNN
	1    5800 2300
	1    0    0    -1  
$EndComp
$Comp
L +3V3 #PWR057
U 1 1
P 6100 2300
F 0 "#PWR057" H 6100 2150 50  0001 C CNN
F 1 "+3V3" H 6100 2440 50  0000 C CNN
F 2 "" H 6100 2300 60  0000 C CNN
F 3 "" H 6100 2300 60  0000 C CNN
	1    6100 2300
	1    0    0    -1  
$EndComp
Wire Wire Line
	5200 2300 5200 2350
Wire Wire Line
	5500 2300 5500 2350
Wire Wire Line
	5800 2300 5800 2350
Wire Wire Line
	6100 2300 6100 2350
Text Label 4750 2650 0    60   ~ 0
BT0
Text Label 4750 2850 0    60   ~ 0
BT1
Text Label 4750 3050 0    60   ~ 0
BT2
Text Label 4750 3250 0    60   ~ 0
BT3
Wire Notes Line
	4550 700  7150 700 
Wire Notes Line
	7150 700  7150 3950
Wire Notes Line
	7150 3950 4550 3950
Wire Notes Line
	4550 3950 4550 700 
$Comp
L USB_B P7
U 1 1
P 5000 4600
F 0 "P7" H 5200 4400 50  0000 C CNN
F 1 "USB_B" H 4950 4800 50  0000 C CNN
F 2 "Connect:USB_B" V 4950 4500 60  0001 C CNN
F 3 "" V 4950 4500 60  0000 C CNN
	1    5000 4600
	0    -1   -1   0   
$EndComp
Wire Wire Line
	5300 4600 5750 4600
Wire Wire Line
	5300 4700 5750 4700
Text Label 5400 4600 0    60   ~ 0
USBD+
Text Label 5400 4700 0    60   ~ 0
USBD-
$Comp
L GND #PWR058
U 1 1
P 5750 4500
F 0 "#PWR058" H 5750 4250 50  0001 C CNN
F 1 "GND" H 5750 4350 50  0000 C CNN
F 2 "" H 5750 4500 60  0000 C CNN
F 3 "" H 5750 4500 60  0000 C CNN
	1    5750 4500
	0    -1   -1   0   
$EndComp
Wire Wire Line
	5300 4500 5750 4500
$Comp
L FILTER FB1
U 1 1
P 6000 4800
F 0 "FB1" H 6000 4950 50  0000 C CNN
F 1 "FILTER" H 6000 4700 50  0000 C CNN
F 2 "Resistors_SMD:R_0805_HandSoldering" H 6000 4800 60  0001 C CNN
F 3 "" H 6000 4800 60  0000 C CNN
	1    6000 4800
	1    0    0    -1  
$EndComp
Wire Wire Line
	5300 4800 5650 4800
Wire Wire Line
	6350 4800 6600 4800
$Comp
L +5V #PWR059
U 1 1
P 6450 4750
F 0 "#PWR059" H 6450 4600 50  0001 C CNN
F 1 "+5V" H 6450 4890 50  0000 C CNN
F 2 "" H 6450 4750 60  0000 C CNN
F 3 "" H 6450 4750 60  0000 C CNN
	1    6450 4750
	1    0    0    -1  
$EndComp
Wire Wire Line
	6450 4750 6450 4850
Connection ~ 6450 4800
Wire Wire Line
	4900 4300 4900 4250
Wire Wire Line
	4900 4250 5350 4250
Wire Wire Line
	5350 4250 5350 4500
Connection ~ 5350 4500
Wire Notes Line
	4550 4100 7150 4100
Wire Notes Line
	7150 4100 7150 5200
Wire Notes Line
	7150 5200 4550 5200
Wire Notes Line
	4550 5200 4550 4100
$Comp
L C_Small C17
U 1 1
P 6450 4950
F 0 "C17" H 6460 5020 50  0000 L CNN
F 1 "100nF" H 6460 4870 50  0000 L CNN
F 2 "Capacitors_SMD:C_0603" H 6450 4950 60  0001 C CNN
F 3 "" H 6450 4950 60  0000 C CNN
	1    6450 4950
	1    0    0    -1  
$EndComp
$Comp
L GND #PWR060
U 1 1
P 6350 5050
F 0 "#PWR060" H 6350 4800 50  0001 C CNN
F 1 "GND" H 6350 4900 50  0000 C CNN
F 2 "" H 6350 5050 60  0000 C CNN
F 3 "" H 6350 5050 60  0000 C CNN
	1    6350 5050
	0    1    1    0   
$EndComp
Wire Wire Line
	6450 5050 6350 5050
Text Notes 4550 4100 0    60   ~ 0
USB
$Comp
L LD1117S33CTR U2
U 1 1
P 5300 5700
F 0 "U2" H 5300 5950 40  0000 C CNN
F 1 "LD1117S33CTR" H 5300 5900 40  0000 C CNN
F 2 "TO_SOT_Packages_SMD:SOT-223" H 5300 5800 40  0000 C CNN
F 3 "" H 5300 5700 60  0000 C CNN
	1    5300 5700
	1    0    0    -1  
$EndComp
$Comp
L +5V #PWR061
U 1 1
P 4800 5650
F 0 "#PWR061" H 4800 5500 50  0001 C CNN
F 1 "+5V" H 4800 5790 50  0000 C CNN
F 2 "" H 4800 5650 60  0000 C CNN
F 3 "" H 4800 5650 60  0000 C CNN
	1    4800 5650
	0    -1   -1   0   
$EndComp
Wire Wire Line
	4800 5650 4900 5650
$Comp
L C_Small C12
U 1 1
P 4850 5950
F 0 "C12" H 4860 6020 50  0000 L CNN
F 1 "10uF" H 4860 5870 50  0000 L CNN
F 2 "Capacitors_SMD:C_0805" H 4850 5950 60  0001 C CNN
F 3 "" H 4850 5950 60  0000 C CNN
	1    4850 5950
	1    0    0    -1  
$EndComp
Wire Wire Line
	4850 5850 4850 5650
Connection ~ 4850 5650
$Comp
L GND #PWR062
U 1 1
P 4850 6150
F 0 "#PWR062" H 4850 5900 50  0001 C CNN
F 1 "GND" H 4850 6000 50  0000 C CNN
F 2 "" H 4850 6150 60  0000 C CNN
F 3 "" H 4850 6150 60  0000 C CNN
	1    4850 6150
	1    0    0    -1  
$EndComp
$Comp
L GND #PWR063
U 1 1
P 5300 6150
F 0 "#PWR063" H 5300 5900 50  0001 C CNN
F 1 "GND" H 5300 6000 50  0000 C CNN
F 2 "" H 5300 6150 60  0000 C CNN
F 3 "" H 5300 6150 60  0000 C CNN
	1    5300 6150
	1    0    0    -1  
$EndComp
$Comp
L GND #PWR064
U 1 1
P 6550 6150
F 0 "#PWR064" H 6550 5900 50  0001 C CNN
F 1 "GND" H 6550 6000 50  0000 C CNN
F 2 "" H 6550 6150 60  0000 C CNN
F 3 "" H 6550 6150 60  0000 C CNN
	1    6550 6150
	1    0    0    -1  
$EndComp
Wire Wire Line
	4850 6150 4850 6050
Wire Wire Line
	5300 6150 5300 5950
$Comp
L C_Small C18
U 1 1
P 6550 5950
F 0 "C18" H 6560 6020 50  0000 L CNN
F 1 "10uF" H 6560 5870 50  0000 L CNN
F 2 "Capacitors_SMD:C_0805" H 6550 5950 60  0001 C CNN
F 3 "" H 6550 5950 60  0000 C CNN
	1    6550 5950
	1    0    0    -1  
$EndComp
Wire Wire Line
	6450 5650 6850 5650
$Comp
L C_Small C19
U 1 1
P 6850 5950
F 0 "C19" H 6860 6020 50  0000 L CNN
F 1 "100nF" H 6860 5870 50  0000 L CNN
F 2 "Capacitors_SMD:C_0603" H 6850 5950 60  0001 C CNN
F 3 "" H 6850 5950 60  0000 C CNN
	1    6850 5950
	1    0    0    -1  
$EndComp
$Comp
L GND #PWR065
U 1 1
P 6850 6150
F 0 "#PWR065" H 6850 5900 50  0001 C CNN
F 1 "GND" H 6850 6000 50  0000 C CNN
F 2 "" H 6850 6150 60  0000 C CNN
F 3 "" H 6850 6150 60  0000 C CNN
	1    6850 6150
	1    0    0    -1  
$EndComp
$Comp
L FILTER FB2
U 1 1
P 6100 5650
F 0 "FB2" H 6100 5800 50  0000 C CNN
F 1 "FILTER" H 6100 5550 50  0000 C CNN
F 2 "Resistors_SMD:R_0805_HandSoldering" H 6100 5650 60  0001 C CNN
F 3 "" H 6100 5650 60  0000 C CNN
	1    6100 5650
	1    0    0    -1  
$EndComp
Wire Wire Line
	5700 5650 5750 5650
$Comp
L +3V3 #PWR066
U 1 1
P 6850 5600
F 0 "#PWR066" H 6850 5450 50  0001 C CNN
F 1 "+3V3" H 6850 5740 50  0000 C CNN
F 2 "" H 6850 5600 60  0000 C CNN
F 3 "" H 6850 5600 60  0000 C CNN
	1    6850 5600
	1    0    0    -1  
$EndComp
Wire Notes Line
	4550 5350 7600 5350
Wire Notes Line
	4550 6400 7600 6400
Wire Notes Line
	4550 6400 4550 5350
Text Notes 4550 5350 0    60   ~ 0
Regulator Block
Wire Wire Line
	6850 6150 6850 6050
Wire Wire Line
	6850 5600 6850 5850
Connection ~ 6850 5650
Wire Wire Line
	6550 5850 6550 5650
Connection ~ 6550 5650
Wire Wire Line
	6550 6050 6550 6150
$Comp
L Crystal_Small Y1
U 1 1
P 1600 4400
F 0 "Y1" H 1600 4500 50  0000 C CNN
F 1 "8MHz" H 1800 4450 50  0000 C CNN
F 2 "Crystals_Oscillators_SMD:Q_49U3HMS" H 1600 4400 60  0001 C CNN
F 3 "" H 1600 4400 60  0000 C CNN
	1    1600 4400
	1    0    0    -1  
$EndComp
$Comp
L +3V3 #PWR067
U 1 1
P 7350 5600
F 0 "#PWR067" H 7350 5450 50  0001 C CNN
F 1 "+3V3" H 7350 5740 50  0000 C CNN
F 2 "" H 7350 5600 60  0000 C CNN
F 3 "" H 7350 5600 60  0000 C CNN
	1    7350 5600
	1    0    0    -1  
$EndComp
$Comp
L R_Small R9
U 1 1
P 7350 5750
F 0 "R9" V 7450 5650 50  0000 L CNN
F 1 "470R" V 7550 5650 50  0000 L CNN
F 2 "Resistors_SMD:R_0603" H 7350 5750 60  0001 C CNN
F 3 "" H 7350 5750 60  0000 C CNN
	1    7350 5750
	1    0    0    -1  
$EndComp
$Comp
L Led_Small D3
U 1 1
P 7350 6000
F 0 "D3" H 7300 6125 50  0000 L CNN
F 1 "Red" H 7300 5900 50  0000 L CNN
F 2 "LEDs:LED-0805" V 7350 6000 60  0001 C CNN
F 3 "" V 7350 6000 60  0000 C CNN
	1    7350 6000
	0    -1   -1   0   
$EndComp
$Comp
L GND #PWR068
U 1 1
P 7350 6150
F 0 "#PWR068" H 7350 5900 50  0001 C CNN
F 1 "GND" H 7350 6000 50  0000 C CNN
F 2 "" H 7350 6150 60  0000 C CNN
F 3 "" H 7350 6150 60  0000 C CNN
	1    7350 6150
	1    0    0    -1  
$EndComp
Wire Wire Line
	7350 6150 7350 6100
Wire Wire Line
	7350 5850 7350 5900
Wire Wire Line
	7350 5650 7350 5600
Wire Notes Line
	7600 6400 7600 5350
Text Label 2000 5850 0    60   ~ 0
NRST
$EndSCHEMATC
